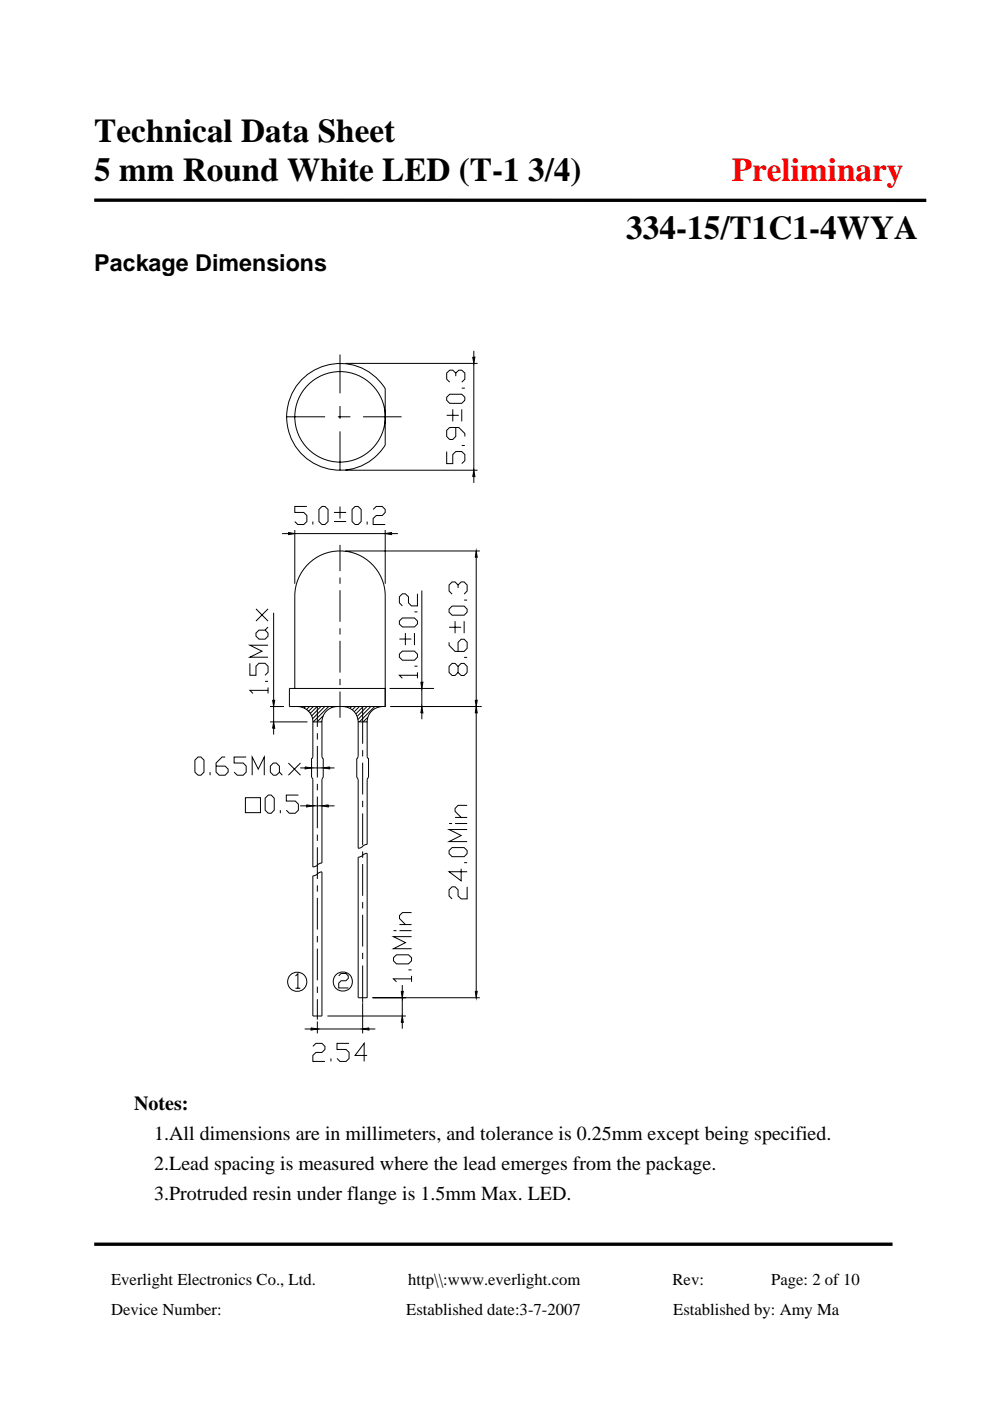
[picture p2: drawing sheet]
<svg xmlns="http://www.w3.org/2000/svg" width="210mm" height="297mm" viewBox="0 0 210 297" stroke-linecap="round" stroke-linejoin="round" font-family="sans-serif">
<path d="M20 42.4l176.5 .1M20 263.8h169.3" fill="none" stroke="#000" stroke-width=".71" stroke-linecap="butt"/>
<path d="M30.2 67.8h83.5v158.5h-83.5z" fill="#fff"/>
<g fill="none" stroke="#000" stroke-width=".21">
<path d="M72.1 75.2v8.2M72.1 77h.1M73.3 77h28M96.7 79.8v-.7l-.7-.6h-.6l-.7 .6v1.3l.7 .6M96.7 79.1l.6-.6h.6l.7 .6v1.3l-.7 .6M100.3 75.7h.4l-.2 1.3zM100.5 74.4v1.3M100.5 77v22.7M60.8 88.4h8.2M63.6 80.9a11.3 11.3 0 0 1 18.1 1.5v12a11.3 11.3 0 0 1-16.4 3 11.3 11.3 0 0 1-1.7-16.5zM71.6 88.4h2.7M72.1 86.1v2.7"/>
<path d="M72.1 91.5v8.2M72.1 99.7h.1M73.3 99.7h28M77 88.4h8.2M94.7 95.7v2.6h1.3v-1.9l.7-.7h1.2l.7 .7v1.3l-.7 .6M94.7 88.1h2.6M95.4 83.6h2.5l.7 .6v.7l-.7 .6h-2.5l-.7-.6v-.7zM96 86.8v2.5M96.7 90.6v1.9l-.7 .7h-.6l-.7-.7v-1.3l.7-.6h1.9l1.3 1.3v.6M97.9 94.4h.7M97.9 86.8v2.5M97.9 82.3h.7"/>
<path d="M100.5 99.7l.2 1.3h-.4zM59.8 113.1h1.4M61.2 112.9l1.3 .2-1.3 .2zM62.5 112.4v11.4M62.5 113.1h19.2M65.1 107.4h-2.6v1.2h1.9l.7 .7v1.3l-.7 .6h-1.2l-.7-.6M66.4 110.6v.6M67.6 108l.7-.6h.6l.7 .6v2.6l-.7 .6h-.6l-.7-.6zM70.8 110.6h2.6M70.8 108.6h2.6M72.1 107.4v2.5M72.1 115.5v5.6"/>
<path d="M72.1 116.8h.1M73.3 116.8h28.5M74.7 108l.6-.6h.7l.6 .6v2.6l-.6 .6h-.7l-.6-.6zM77.9 110.6v.6M79.1 108l.7-.6h1.3l.6 .6v.6l-.6 .7h-1.3l-.7 .6v1.3h2.6M81.7 113.1l1.4-.2v.4zM81.7 112.4v11.4M83.1 113.1h1.3M100.5 101v1.4M101 116.8l.2 1.4h-.4zM101 118.2v30.3M54.3 134.2l.6-.6h1.3l.7 .6v.7l-.7 .6h-1.3l-.6-.6z"/>
<path d="M54.3 129.1l2.6 2.6M56.9 136.8h-3.9l2.6 1.3-2.6 1.2h3.9M56.9 132.9l-.7 .7M56.9 129.1l-2.6 2.6M58 129.9v18.6M72.1 122.4v1.4M72.1 125.1v6.7M72.1 133.2v1.3M72.1 135.9v6.7M84.7 138.7l.6-.7h2.6l.6 .7v.6l-.6 .7h-2.6l-.6-.7zM84.7 135.5h2.5M85.3 131h2.6l.6 .7v.6l-.6 .6h-2.6l-.6-.6v-.6z"/>
<path d="M86 134.2v2.6M87.9 134.2v2.6M87.9 129.7h.6M88.5 125.9v2.6h-1.3l-.6-.7v-1.3l-.6-.6h-.7l-.6 .6v1.3l.6 .7M89.5 125.2v19.4M95.2 136.2v.6l1.3 1.3h1.9l.7-.6v-1.3l-.7-.7h-.6l-.6 .7v1.9M95.2 133h2.6M95.9 128.5h2.5l.7 .7v.6l-.7 .6h-2.5l-.7-.6v-.6zM96.5 131.7v2.6M97.2 124.7v-.7l-.7-.6h-.6l-.7 .6v1.3l.7 .7M97.2 124l.6-.6h.6l.7 .6v1.3l-.7 .7M98.4 139.4h.7"/>
<path d="M98.4 131.7v2.6M98.4 127.2h.7M53 140.6v2.6h1.3v-1.9l.6-.7h1.3l.7 .7v1.2l-.7 .7M56.2 144.5h.7M56.9 146.4h-3.9l.7 .6M56.9 145.8v1.2M57.3 149.8h2.9M57.3 153.1h7.9M57.8 148.5h.5l-.3 1.3zM58 153.1l.3 1.3h-.5zM58 149.8v3.3M58 154.4v1.3"/>
<path d="M62.5 146v-19.6a9.6 9.6 0 0 1 9.6-9.6 9.6 9.6 0 0 1 9.6 9.6v23.4h-20.3v-3.8h20.3M63.1 149.8a3.3 3.3 0 0 1 3.3 3.3M64 149.8l-.1 .1M64.8 149.8l-.3 .3M65.6 149.8l-.6 .6M65.8 151.3l1.5-1.5v4.3M66.4 153.1v7.3l-.3 .4v4l.3 .5v18.5M66.4 153.1h1.9M66.5 149.8l-1.1 1M67.3 155.4v1.4M67.3 158.2v6.6M68.1 149.8l-2 2"/>
<path d="M68.3 153.1v7.3l.3 .4v4l-.3 .5v17.7M68.3 152.8l-.2 .3M68.5 151.8l-1.3 1.3M68.9 149.8l-2.6 2.6M69.7 149.8l-3.3 3.3M70.5 149.8l-.2 .3M71.3 149.8h.1M71.5 149.8a3.3 3.3 0 0 0-3.2 3.3M72.1 143.9v1.4M72.1 146.6v5.6M72.7 149.8a3.3 3.3 0 0 1 3.3 3.3M73 149.8h-.1"/>
<path d="M73.8 149.8l-.2 .1M74.6 149.8l-.4 .4M75.4 149.8l-.7 .7M76 153.1v7.3l-.3 .4v4l.3 .5v14.6l.5-.1 .8-.6 .6-.2v-13.7l.3-.5v-4l-.3-.4v-7.3M76 153.1h1.9M76.2 149.8l-1.1 1.1M76.9 149.8v7.9M76.9 159v1.4M77 149.8l-1.5 1.6M77.9 149.8l-2.1 2.1M77.9 153l-.1 .1M78 152.1l-1 1"/>
<path d="M78.7 149.8l-2.8 2.7M79.5 149.8l-3.3 3.3M80.3 149.8l-.2 .2M81.1 149.8a3.3 3.3 0 0 0-3.2 3.3M82.6 146h9.5M82.8 149.8h19.4M87.9 141.2h.6M88.5 143.2h-3.8l.6 .6M88.5 142.5v1.3M89.3 144.6h.4l-.2 1.4zM89.5 149.8l.2 1.4h-.4zM89.5 146v3.8"/>
<path d="M89.5 151.2v1.3M97.2 141.3l.6-.6h.6l.7 .6v1.3l-.7 .6h-.6l-.6-.6v-1.3l-.7-.6h-.6l-.7 .6v1.3l.7 .6h.6l.7-.6M100.8 148.5h.4l-.2 1.3zM101 149.8h.1M101 149.8l.2 1.4h-.4zM101 151.2v59M41.3 161.2l.7-.7h.6l.7 .7v2.5l-.7 .7h-.6l-.7-.7zM44.6 163.7v.7M47.8 160.5h-.7l-1.3 1.3v1.9l.7 .7h1.3l.6-.7v-.6l-.6-.7h-2M52 169.1h3.2v3.2h-3.2zM52.2 160.5h-2.5v1.3h1.9l.6 .6v1.3l-.6 .7h-1.3l-.6-.7M53.5 164.4v-3.9l1.3 2.6 1.2-2.6v3.9"/>
<path d="M56.9 168.6h.6l.7 .6v2.6l-.7 .6h-.6l-.7-.6v-2.6zM58 161.8h.6l.7 .6v1.3l-.7 .7h-.6l-.7-.7v-1.3zM59.3 163.7l.6 .7M59.5 171.8v.6M61.2 161.8l2.5 2.6M63.3 168.6h-2.6v1.2h1.9l.7 .7v1.3l-.7 .6h-1.2l-.7-.6M63.7 162.8h1.3M63.7 170.9h1.3M63.7 161.8l-2.5 2.6M64.7 162.6l1.4 .2-1.4 .2zM65 170.6l1.4 .3-1.4 .2zM66.1 162.8h2.5"/>
<path d="M66.4 170.9h1.9M67.3 166.2v1.4M67.3 168.9v6.7M67.3 177v1.3M67.3 179.6v6.8M68.3 170.9l1.3-.3v.5zM68.6 162.8l1.3-.2v.4zM69.6 162.8h1.4M69.6 170.9h1.4M76.9 161.7v6.7M76.9 169.8v1.3M76.9 172.5v6.7"/>
<path d="M95.2 174.6h.7M95.9 179.7h2.5l.7 .6v.7l-.7 .6h-2.5l-.7-.6v-.7zM96.5 174.6h2.6M96.5 173.3h2.6M99.1 175.9h-3.9l2.6 1.2-2.6 1.3h3.9M99.1 170.8h-1.9l-.7 .6v.6l1.3 1.3M66.4 185.7l.5-.1 .8-.6 .6-.2v30.6h-1.9zM66.4 183.8h.1M67.3 187.7v1.3M67.3 190.4v6.7M67.3 198.4v1.4M68.3 183l-.6 .1-.8 .6-.5 .1"/>
<path d="M68.3 183h.1M76 181.7l.5-.1 .8-.6 .6-.1v30.6h-1.9zM76.9 180.5v1.4M76.9 183.2v6.7M76.9 191.3v1.3M76.9 194v6.7M83.5 197.3h.6M84.7 197.3h2.6M84.7 196h2.6M87.3 198.6h-3.8l2.5 1.3-2.5 1.2h3.8M87.3 193.5h-1.9l-.7 .6v.7l1.3 1.2M97.8 184.2v2.6l-2.6-2h3.9"/>
<path d="M98.4 182.9h.7M99.1 188v2.6h-1.3l-.6-.7v-1.2l-.7-.7h-.6l-.7 .7v1.2l.7 .7M62.7 206.9l.5-.4v3M62.7 209.5h1M64.6 218.2h1.4M66 217.9l1.3 .3-1.3 .2zM67.3 201.1v6.7M67.3 209.2v1.3M67.3 211.9v4.3M67.3 216.6v2.5M67.3 218.2h9.6M69.4 215.4h16.7"/>
<path d="M71.8 206.9l.5-.5h1.1l.5 .5v.5l-.5 .5h-1.1l-.5 .5v1.1h2.1M76.9 218.2l1.4-.3v.5zM76.9 202v1.3M76.9 204.7v7.9M76.9 212.7v6.4M78.3 218.2h1.3M79 211.5h22.8M83.5 203.1l.6-.7h2.5l.7 .7v.6l-.7 .7h-2.5l-.6-.7zM85.1 210.2h.4l-.2 1.3zM85.3 215.4l.2 1.4h-.4zM85.3 211.5h.1M85.3 208.9v1.3"/>
<path d="M85.3 211.5v3.9M85.3 216.8v1.3M86.6 205.6h.7M87.3 207.5h-3.8l.6 .7M87.3 206.9v1.3M100.8 210.2h.4l-.2 1.3zM101 211.5h.1M66.4 221.8l.6-.6h1.3l.6 .6v.7l-.6 .6h-1.3l-.6 .7v1.2h2.5M70.2 224.4v.6M74 221.2h-2.5v1.3h1.9l.6 .6v1.3l-.6 .6h-1.3l-.6-.6M77.9 223.8h-2.6l1.9-2.6v3.8"/>
<circle cx="72.1" cy="88.4" r="9.6"/>
<circle cx="63" cy="208.2" r="2.04"/>
<circle cx="72.7" cy="208.1" r="2.03"/>
</g>
<g fill="#000">
<path d="M100.3 75.7h.4l-.2 1.3zM61.2 112.9l1.3 .2-1.3 .2zM81.7 113.1l1.4-.2v.4zM100.5 99.7l.2 1.3h-.4zM101 116.8l.2 1.4h-.4zM57.8 148.5h.5l-.3 1.3zM58 153.1l.3 1.3h-.5zM89.5 149.8l.2 1.4h-.4zM89.3 144.6h.4l-.2 1.4zM100.8 148.5h.4l-.2 1.3zM101 149.8l.2 1.4h-.4zM64.7 162.6l1.4 .2-1.4 .2z"/>
<path d="M65 170.7l1.4 .2-1.4 .2zM68.3 170.9l1.3-.2v.4zM68.6 162.8l1.3-.2v.4zM66 217.9l1.3 .3-1.3 .2zM76.9 218.2l1.4-.3v.5zM85.3 215.4l.2 1.4h-.4zM85.1 210.2h.4l-.2 1.3zM100.8 210.2h.4l-.2 1.3z"/>
</g>
<g font-size="7">
<text x="20" y="30.2">Technical Data Sheet</text>
<text x="20" y="38.3">5 mm Round White LED (T-1 3/4)</text>
<text x="132.8" y="50.7">334-15/T1C1-4WYA</text>
</g>
<text font-size="7" fill="#f00" x="155.2" y="38.3">Preliminary</text>
<text font-size="4.9" x="20" y="57.5">Package Dimensions</text>
<g font-size="4.2">
<text x="28.5" y="235.4">Notes:</text>
<text x="32.7" y="241.7">1.All dimensions are in millimeters, and tolerance is 0.25mm except being specified.</text>
<text x="32.7" y="248.1">2.Lead spacing is measured where the lead emerges from the package.</text>
<text x="32.7" y="254.4">3.Protruded resin under flange is 1.5mm Max. LED.</text>
</g>
<g font-size="3.5">
<text x="23.6" y="272.4">Everlight Electronics Co., Ltd.</text>
<text x="86.6" y="272.4">http\\:www.everlight.com</text>
<text x="142.6" y="272.4">Rev:</text>
<text x="163.6" y="272.4">Page: 2 of 10</text>
<text x="23.6" y="278.7">Device Number:</text>
<text x="86.2" y="278.7">Established date:3-7-2007</text>
<text x="142.8" y="278.7">Established by: Amy Ma</text>
</g>
</svg>
